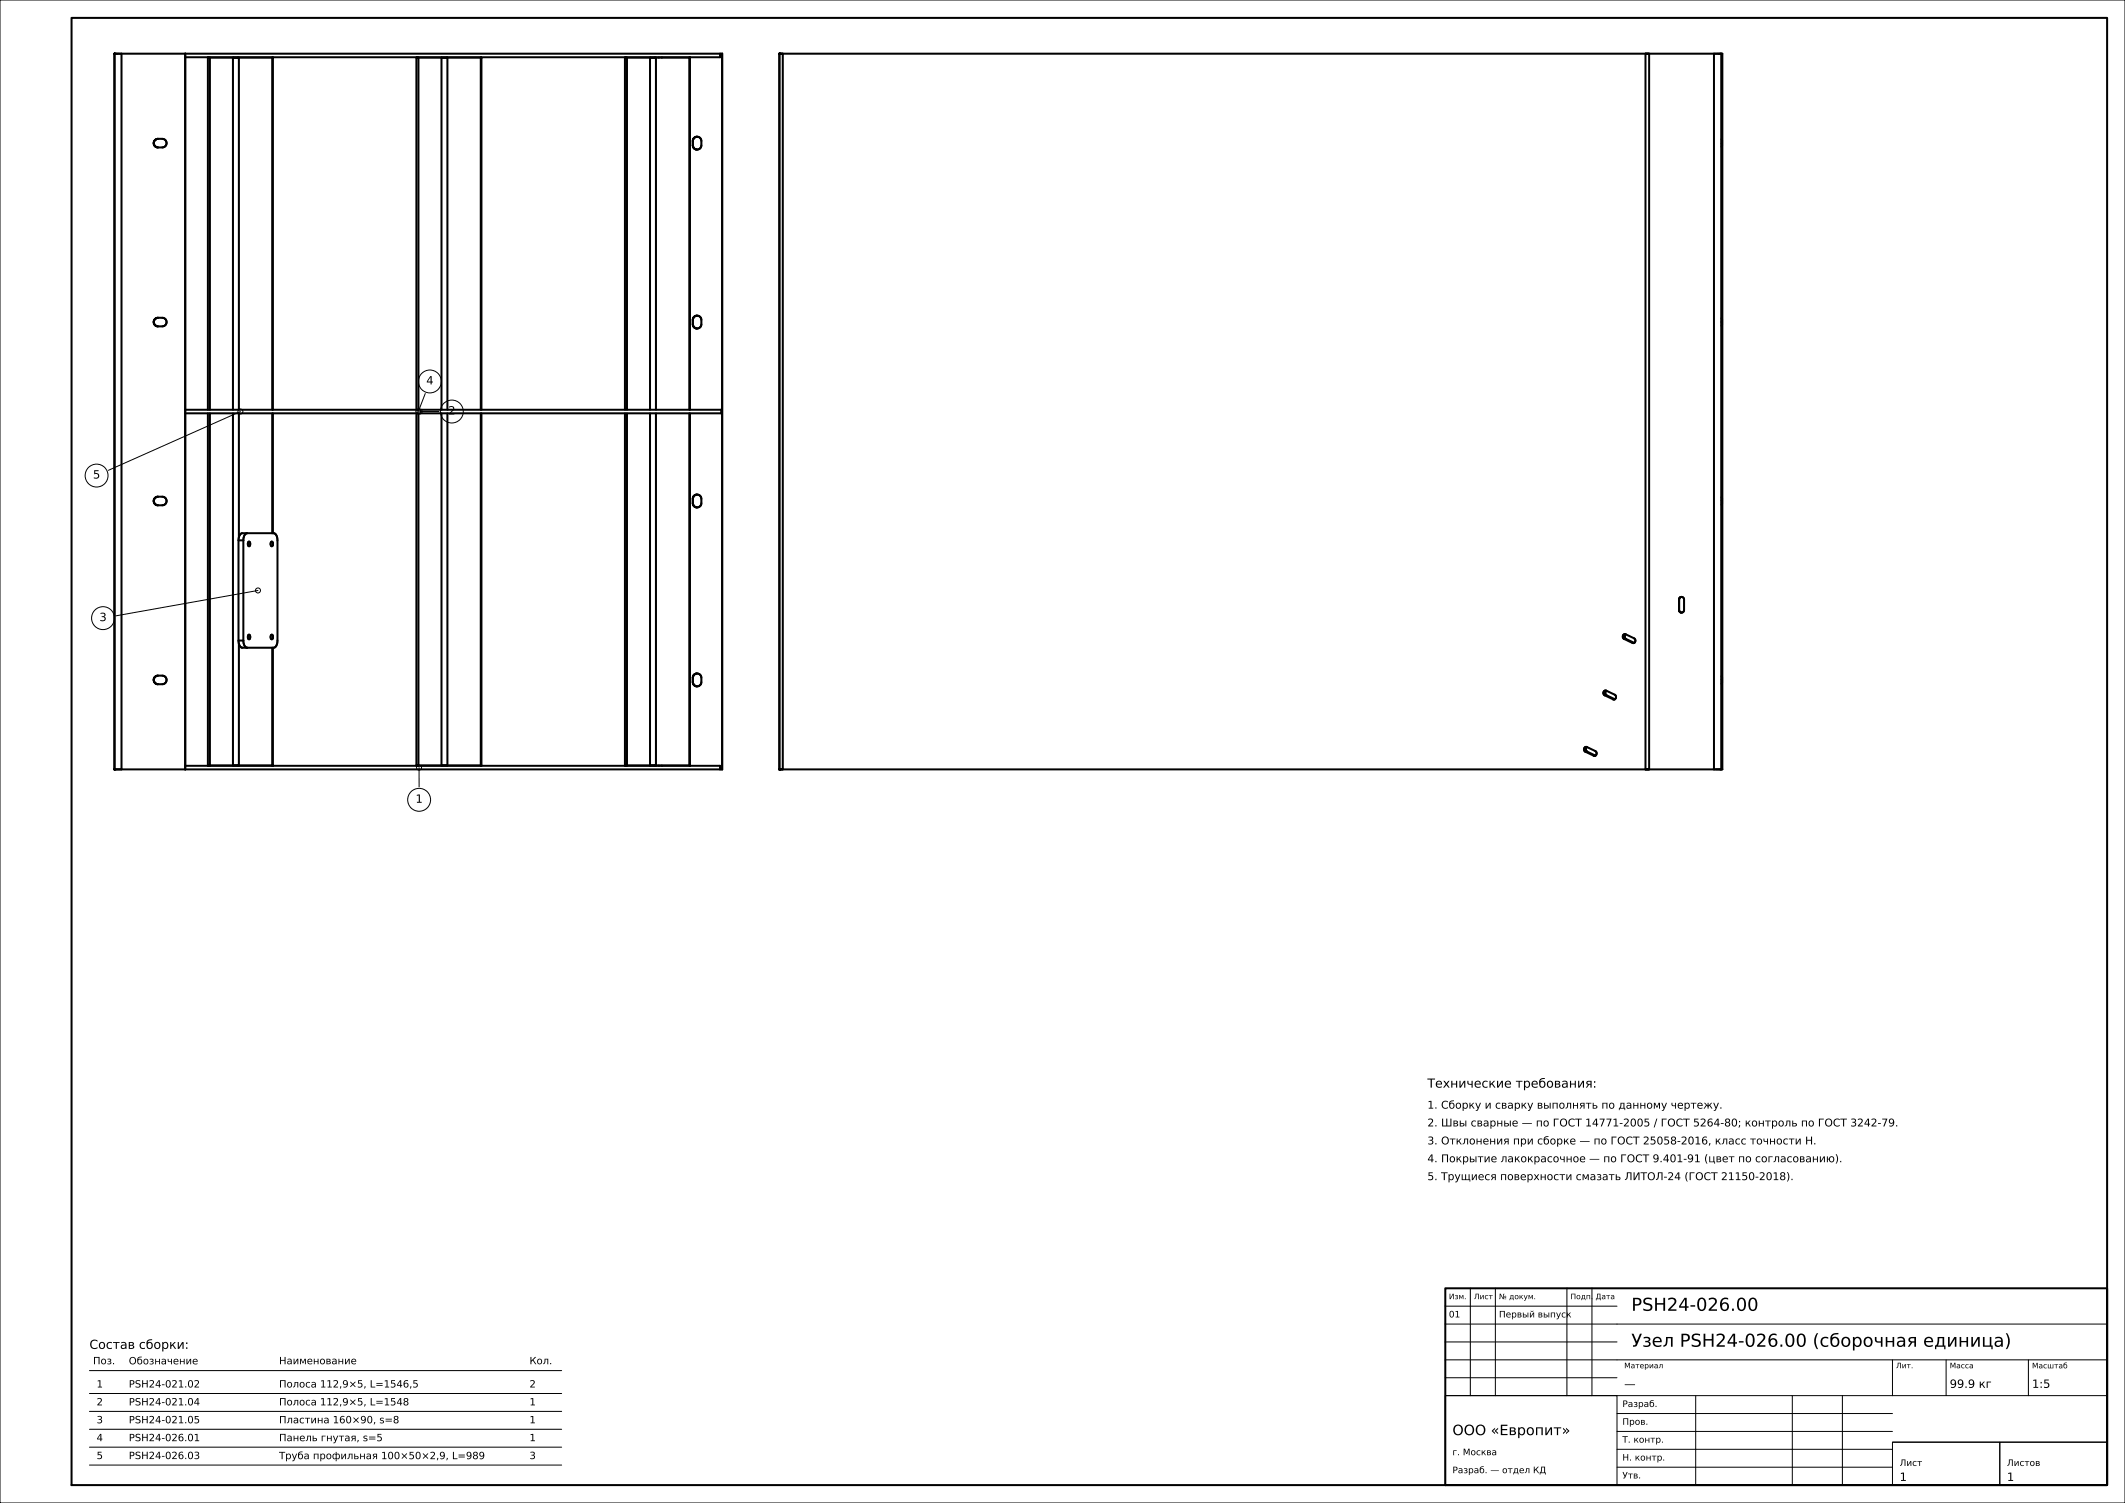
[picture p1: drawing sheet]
<svg xmlns="http://www.w3.org/2000/svg" width="594mm" height="420mm" viewBox="0 0 594 420" stroke-linecap="round" stroke-linejoin="round" font-family="sans-serif">
<g fill="none" stroke="#000" stroke-width=".28">
<path d="M0 0h594v420h-594zM67.2 115l-36.9 16.4M117.3 115h5.4M118.9 110l-2 5M72.1 165l-39.8 7.1M117.1 214.5l.1 5.4M411 360v30M418 360v30M438 360v30M445 360v30M404 380h185M404 375h48"/>
<path d="M404 370h185M404 365h48M529 380v10M544 380v10M567 380v10M25 383h132M25 389.4h132M25 394.4h132M25 399.4h132M404 390h48v25h-48zM404 390h185M404 385h48"/>
<path d="M452 400h77M452 395h77M474 390v25M501 390v25M515 390v25M25 404.4h132M25 409.4h132M452 410h77M452 405h77M529 403h30v12h-30zM529 403h60M559 403h30v12h-30z"/>
<circle cx="67.2" cy="115" r=".7"/>
<circle cx="116.9" cy="115" r=".7"/>
<circle cx="117.3" cy="115" r=".7"/>
<circle cx="120.2" cy="106.6" r="3.2"/>
<circle cx="126.3" cy="115" r="3.2"/>
<circle cx="27" cy="132.9" r="3.2"/>
<circle cx="28.8" cy="172.7" r="3.2"/>
<circle cx="72.1" cy="165" r=".7"/>
<circle cx="117.1" cy="214.5" r=".7"/>
<circle cx="117.2" cy="223.5" r="3.2"/>
</g>
<g fill="none" stroke="#000" stroke-width=".56">
<path d="M20 5h569v410h-569zM32 15h169.9v200h-169.9zM34 15v200M51.8 15v200M58.7 16.1v98.4M65.1 16.1v98.4M66.8 16.1v98.4M76.1 16.1v98.4M117 16.1v98.4M123.4 16.1v98.4M125.1 16.1v98.4M134.4 16.1v98.4"/>
<path d="M175.3 16.1v98.4M181.7 16.1v98.4M183.4 16.1v98.4M184.2 16v.1M185 16v.1M192.7 16.1v98.4M201.3 15v1h-149.5M201.9 15v200M217.9 15h263.5v200h-263.5zM218.8 15v200M460 15v200M461 15v200"/>
<path d="M479.1 15v200M481.1 15v200M43.5 39a1.2 1.2 0 0 0 0 2M43.7 38.9l1.7-.1a1.2 1.2 0 0 1 1.2 1.2 1.2 1.2 0 0 1-1.2 1.2l-1.7-.1M43.7 38.9l-.2 .1M193.7 39.4v1.2M193.7 39.4h.1M193.7 39.2v.2M193.7 38.9a1.2 1.2 0 0 1 1.4-.7 1.2 1.2 0 0 1 1 1.2v1.2a1.2 1.2 0 0 1-.8 1.1 1.2 1.2 0 0 1-1.3-.3M193.8 38.9l-.1 .3M481.3 38.8h.1M481.3 38.8v2.4"/>
<path d="M43.5 41l.2 .1M193.7 40.6l.3 .8M193.7 40.6h.1M193.7 40.6v.2M193.7 41.1l.3 .3M481.3 41.2h.1M43.5 91l.2 .1M43.5 89a1.18 1.18 0 0 0 0 2M43.7 88.9l1.7-.1a1.2 1.2 0 0 1 1.2 1.2 1.2 1.2 0 0 1-1.2 1.2l-1.7-.1M43.7 88.9l-.2 .1M193.7 89.4v1.2M193.7 90.6l.2 .7"/>
<path d="M193.7 90.6h.1M193.7 89.4h.1M193.7 90.8l.2 .5M193.7 89.2v.2M193.9 88.7a1.2 1.2 0 0 1 1.3-.4 1.2 1.2 0 0 1 .9 1.1v1.2a1.2 1.2 0 0 1-.9 1.1 1.2 1.2 0 0 1-1.3-.4M193.9 88.7l-.2 .2M193.9 88.7l-.2 .5M481.3 91.2h.1M481.3 88.8h.1M481.3 88.8v2.4M51.8 114.5h149.8v1h-149.8M58.1 114.5v-98.4h18.2v98.4"/>
<path d="M58.1 115.5v98.4h18.2v-32.9M58.7 115.5v98.4M65.1 115.5v98.4M66.8 115.5v34.6M76.1 115.5v33.5M76.3 115.5v33.5M116.4 114.5v-98.4h18.2v98.4M116.4 115.5v98.4h18.2v-98.4M117 115.5v98.4M123.4 115.5v98.4M125.1 115.5v98.4M134.4 115.5v98.4"/>
<path d="M174.7 114.5v-98.4h18.2v98.4M174.7 115.5v98.4h18.2v-98.4M175.3 115.5v98.4M181.7 115.5v98.4M183.4 115.5v98.4M192.7 115.5v98.4M43.5 139a1.18 1.18 0 0 0 0 2M43.9 138.8h1.5a1.2 1.2 0 0 1 1.2 1.2 1.2 1.2 0 0 1-1.2 1.2l-1.7-.1M43.9 138.8l-.2 .1M43.9 138.8l-.4 .2M193.7 139.4v1.2M193.7 139.4h.1"/>
<path d="M193.7 139.2v.2M193.7 138.9a1.2 1.2 0 0 1 1.4-.7 1.2 1.2 0 0 1 1 1.2v1.2a1.2 1.2 0 0 1-.9 1.1 1.2 1.2 0 0 1-1.3-.4M193.8 138.9l-.1 .3M481.3 138.8h.1M481.3 138.8v2.4M43.5 141l.2 .1M66.7 151a1.78 1.78 0 0 1 1-2h8.8a1.78 1.78 0 0 1 1.1 2v28a1.78 1.78 0 0 1-1.1 2h-8.8a1.78 1.78 0 0 1-1-2M66.7 151v28M66.7 151h1.3M68 151v28M69.1 149a1.78 1.78 0 0 0-1.1 2M69.5 151.4a.62 .62 0 0 1 .5 .6 .62 .62 0 0 1-.5 .6l-.2-.6z"/>
<path d="M75.8 151.4a.62 .62 0 0 1 .5 .6 .62 .62 0 0 1-.5 .6l-.2-.6zM193.7 140.6l.2 .7M193.7 140.6h.1M193.7 140.8l.2 .5M481.3 141.2h.1M66.7 179h1.3M66.8 179.9v34M68 179a1.78 1.78 0 0 0 1.1 2M69.5 177.4a.62 .62 0 0 1 .5 .6 .62 .62 0 0 1-.5 .6l-.2-.6zM75.8 177.4a.62 .62 0 0 1 .5 .6 .62 .62 0 0 1-.5 .6l-.2-.6zM454 178.5a.69 .69 0 0 1-.4-.8 .69 .69 0 0 1 .8-.5l2.6 1.3 .1 .7-.3 .5M454 178.5l2.3 1.2"/>
<path d="M454 178.5h.5M454.5 177.3a.76 .76 0 0 0 0 1.2M454.5 178.5l2.3 1.1M456.3 179.7h.5M469.3 170.5l.3 .5M469.3 167.5v3M469.3 170.5h.1M469.3 167.5h.1M469.5 171l.5 .2M469.6 171l.5 .2M469.6 167l-.2 .5M470 166.8l.5 .2 .2 .5v3l-.2 .5-.5 .2"/>
<path d="M470 166.8l-.5 .2M470.1 166.8l-.5 .2M43.5 191l.2 .1M43.5 189a1.18 1.18 0 0 0 0 2M43.7 188.9l1.7-.1a1.2 1.2 0 0 1 1.2 1.2 1.2 1.2 0 0 1-1.2 1.2l-1.7-.1M43.7 188.9l-.2 .1M76.1 181v32.9M193.7 189.4v1.2M193.7 190.6v.2M193.7 190.6h.1M193.7 189.4h.1M193.7 190.8l.2 .5"/>
<path d="M193.7 189.2v.2M193.7 188.9a1.2 1.2 0 0 1 1.4-.7 1.2 1.2 0 0 1 1 1.2v1.2a1.2 1.2 0 0 1-.9 1.1 1.2 1.2 0 0 1-1.3-.4M193.7 191.1l.2 .2M193.8 188.9l-.1 .3M448.6 194.3a.69 .69 0 0 1-.4-.8 .69 .69 0 0 1 .8-.5l2.4 1.1a.69 .69 0 0 1 .3 .9 .69 .69 0 0 1-.8 .4M448.6 194.3l2.3 1.1M448.6 194.3h.5M449 193a.76 .76 0 0 0 .1 1.3M449.1 194.3l2.3 1.1h-.5M481.3 191.2h.1M481.3 188.8h.1M481.3 188.8v1.2"/>
<path d="M481.3 188.8v2.4M481.4 190l-.1 1.2M51.8 214h149.5v1M184.2 213.9v.1M185 213.9v.1M443.1 210l2.4 1.2M443.1 210h.6M443.6 208.7a.69 .69 0 0 0-.8 .5 .69 .69 0 0 0 .3 .8M443.6 208.7l2.5 1.3 .2 .7-.4 .5M443.6 208.8a.76 .76 0 0 0 .1 1.2M443.7 210l2.3 1.2M445.5 211.2h.4"/>
<path d="M404 360h185v55h-185z"/>
</g>
<g fill="#000">
<circle cx="32" cy="15" r=".28"/>
<circle cx="217.9" cy="15" r=".28"/>
<circle cx="32" cy="215" r=".28"/>
<circle cx="217.9" cy="215" r=".28"/>
</g>
<g font-size="5">
<text x="456" y="366.3">PSH24-026.00</text>
<text x="456" y="376.3">Узел PSH24-026.00 (сборочная единица)</text>
</g>
<text font-size="4" x="406" y="401">ООО «Европит»</text>
<g font-size="3.5">
<text x="399" y="303.9">Технические требования:</text>
<text x="25" y="376.9">Состав сборки:</text>
</g>
<g font-size="3.2">
<text x="119.1" y="107.4">4</text>
<text x="125.3" y="115.8">2</text>
<text x="26" y="133.7">5</text>
<text x="27.8" y="173.6">3</text>
<text x="116.1" y="224.3">1</text>
<text x="454" y="387.8">—</text>
<text x="545" y="387.8">99.9 кг</text>
<text x="568" y="387.8">1:5</text>
<text x="531" y="413.8">1</text>
<text x="561" y="413.8">1</text>
</g>
<g font-size="3">
<text x="399" y="309.8">1. Сборку и сварку выполнять по данному чертежу.</text>
<text x="399" y="314.8">2. Швы сварные — по ГОСТ 14771-2005 / ГОСТ 5264-80; контроль по ГОСТ 3242-79.</text>
<text x="399" y="319.8">3. Отклонения при сборке — по ГОСТ 25058-2016, класс точности Н.</text>
<text x="399" y="324.8">4. Покрытие лакокрасочное — по ГОСТ 9.401-91 (цвет по согласованию).</text>
<text x="399" y="329.8">5. Трущиеся поверхности смазать ЛИТОЛ-24 (ГОСТ 21150-2018).</text>
</g>
<g font-size="2.8">
<text x="26" y="381.2">Поз.</text>
<text x="36" y="381.3">Обозначение</text>
<text x="78" y="381.2">Наименование</text>
<text x="148" y="381.2">Кол.</text>
<text x="27" y="387.7">1</text>
<text x="36" y="387.7">PSH24-021.02</text>
<text x="78" y="387.7">Полоса 112,9×5, L=1546,5</text>
<text x="148" y="387.7">2</text>
<text x="27" y="392.7">2</text>
<text x="36" y="392.7">PSH24-021.04</text>
<text x="78" y="392.7">Полоса 112,9×5, L=1548</text>
<text x="148" y="392.7">1</text>
<text x="27" y="397.7">3</text>
<text x="36" y="397.7">PSH24-021.05</text>
<text x="78" y="397.7">Пластина 160×90, s=8</text>
<text x="148" y="397.7">1</text>
<text x="27" y="402.7">4</text>
<text x="27" y="407.7">5</text>
<text x="36" y="402.7">PSH24-026.01</text>
<text x="36" y="407.7">PSH24-026.03</text>
<text x="78" y="402.7">Панель гнутая, s=5</text>
<text x="78" y="407.8">Труба профильная 100×50×2,9, L=989</text>
<text x="148" y="402.7">1</text>
<text x="148" y="407.7">3</text>
</g>
<g font-size="2.5">
<text x="405" y="368.1">01</text>
<text x="419" y="368.1">Первый выпуск</text>
<text x="453.5" y="393.2">Разраб.</text>
<text x="453.5" y="398.1">Пров.</text>
<text x="406" y="406.6">г. Москва</text>
<text x="453.5" y="403.1">Т. контр.</text>
<text x="406" y="411.7">Разраб. — отдел КД</text>
<text x="453.5" y="408.1">Н. контр.</text>
<text x="453.5" y="413.1">Утв.</text>
<text x="531" y="409.6">Лист</text>
<text x="561" y="409.6">Листов</text>
</g>
<g font-size="2.1">
<text x="405" y="363">Изм.</text>
<text x="412" y="363">Лист</text>
<text x="419" y="363">№ докум.</text>
<text x="439" y="363">Подп.</text>
<text x="446" y="363">Дата</text>
<text x="454" y="382.3">Материал</text>
<text x="530" y="382.3">Лит.</text>
<text x="545" y="382.3">Масса</text>
<text x="568" y="382.4">Масштаб</text>
</g>
</svg>
